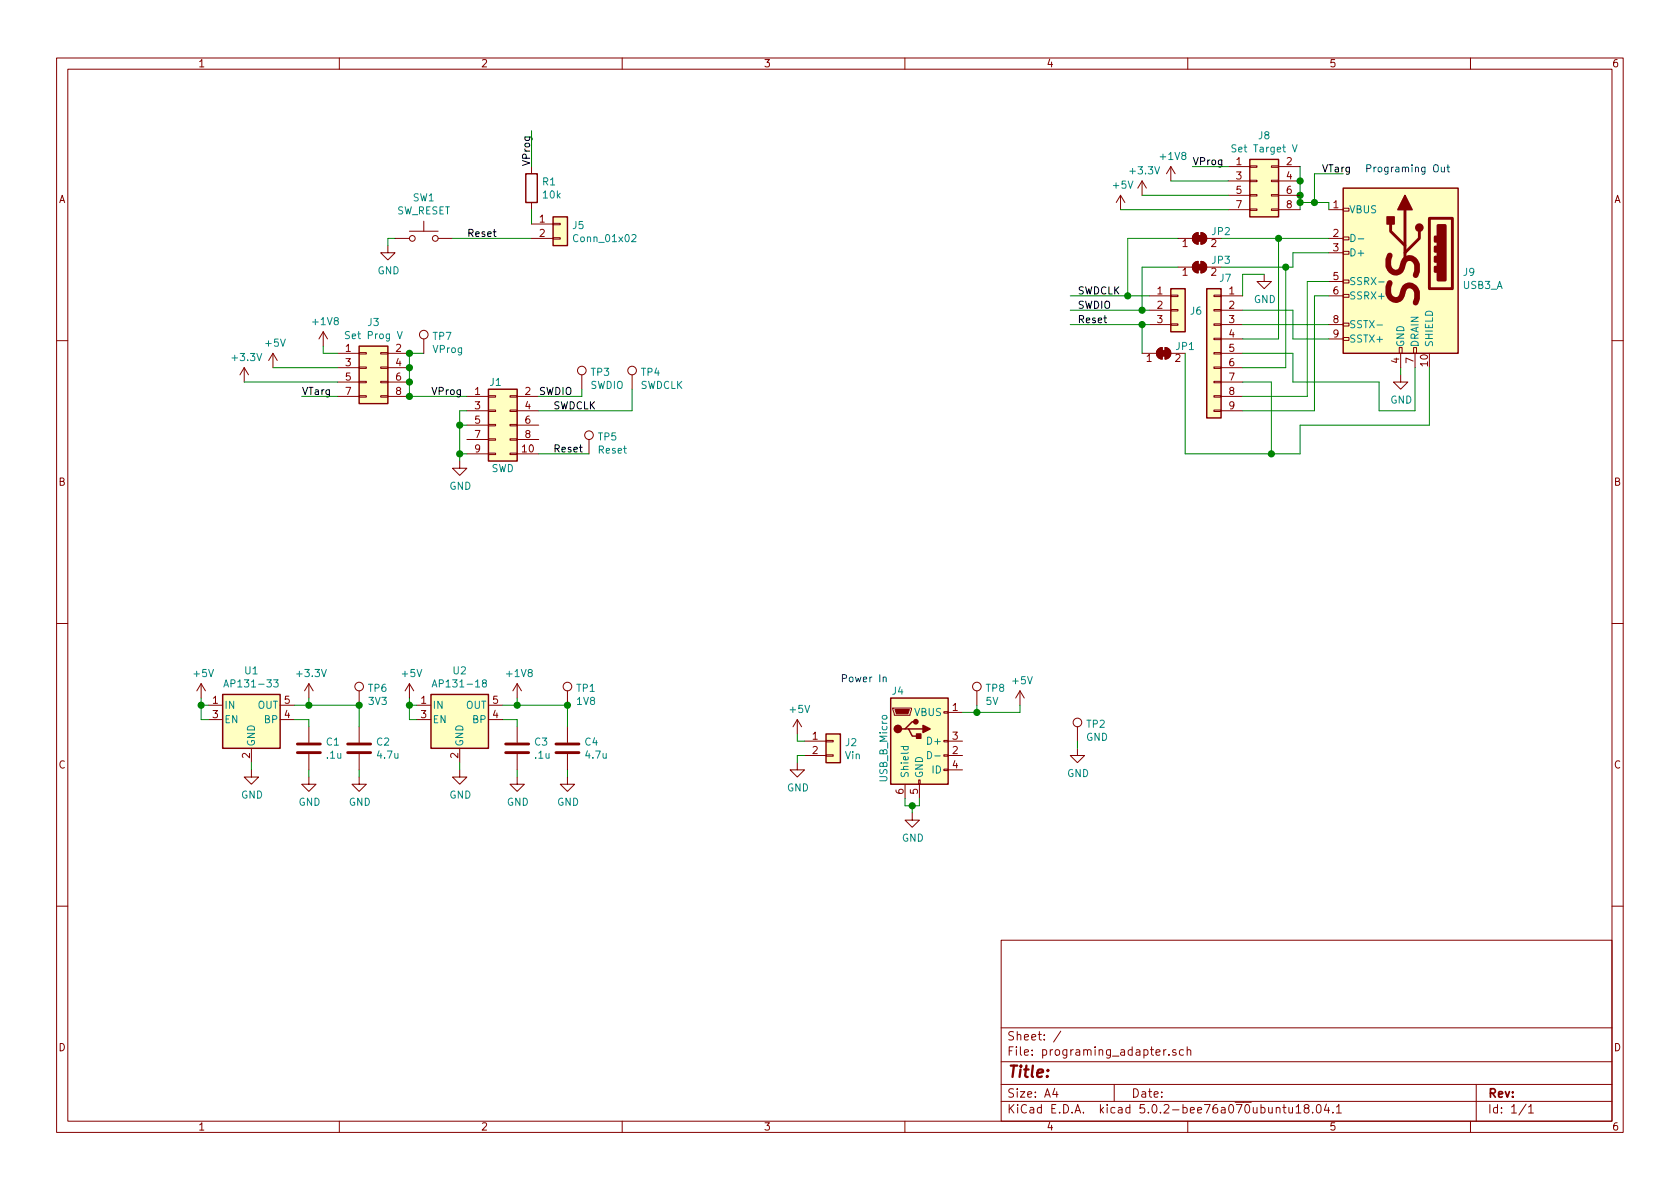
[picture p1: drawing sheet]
EESchema Schematic File Version 4
LIBS:programing_adapter-cache
EELAYER 26 0
EELAYER END
$Descr A4 11693 8268
encoding utf-8
Sheet 1 1
Title ""
Date ""
Rev ""
Comp ""
Comment1 ""
Comment2 ""
Comment3 ""
Comment4 ""
$EndDescr
$Comp
L power:GND #PWR0101
U 1 1
P 9750 2600
F 0 "#PWR0101" H 9750 2350 50  0001 C CNN
F 1 "GND" H 9755 2427 50  0000 C CNN
F 2 "" H 9750 2600 50  0001 C CNN
F 3 "" H 9750 2600 50  0001 C CNN
	1    9750 2600
	1    0    0    -1  
$EndComp
$Comp
L power:+5V #PWR0103
U 1 1
P 7100 4900
F 0 "#PWR0103" H 7100 4750 50  0001 C CNN
F 1 "+5V" H 7115 5073 50  0000 C CNN
F 2 "" H 7100 4900 50  0001 C CNN
F 3 "" H 7100 4900 50  0001 C CNN
	1    7100 4900
	1    0    0    -1  
$EndComp
$Comp
L power:GND #PWR0104
U 1 1
P 3200 3200
F 0 "#PWR0104" H 3200 2950 50  0001 C CNN
F 1 "GND" H 3205 3027 50  0000 C CNN
F 2 "" H 3200 3200 50  0001 C CNN
F 3 "" H 3200 3200 50  0001 C CNN
	1    3200 3200
	1    0    0    -1  
$EndComp
$Comp
L Connector_Generic:Conn_02x05_Odd_Even J1
U 1 1
P 3450 2950
F 0 "J1" H 3450 3250 50  0000 C CNN
F 1 "SWD" H 3500 2650 50  0000 C CNN
F 2 "CustomKiCadLibrary:185G087" H 3450 2950 50  0001 C CNN
F 3 "~" H 3450 2950 50  0001 C CNN
	1    3450 2950
	1    0    0    -1  
$EndComp
Wire Wire Line
	3250 2850 3200 2850
Wire Wire Line
	3200 2850 3200 2950
Wire Wire Line
	3250 3150 3200 3150
Connection ~ 3200 3150
Wire Wire Line
	3200 3150 3200 3200
Wire Wire Line
	3250 2950 3200 2950
Connection ~ 3200 2950
Wire Wire Line
	3200 2950 3200 3150
$Comp
L Switch:SW_Push SW1
U 1 1
P 2950 1650
F 0 "SW1" H 2950 1935 50  0000 C CNN
F 1 "SW_RESET" H 2950 1844 50  0000 C CNN
F 2 "Buttons_Switches_THT:SW_Tactile_Straight_KSA0Axx1LFTR" H 2950 1850 50  0001 C CNN
F 3 "" H 2950 1850 50  0001 C CNN
	1    2950 1650
	1    0    0    -1  
$EndComp
$Comp
L power:GND #PWR0105
U 1 1
P 2700 1700
F 0 "#PWR0105" H 2700 1450 50  0001 C CNN
F 1 "GND" H 2705 1527 50  0000 C CNN
F 2 "" H 2700 1700 50  0001 C CNN
F 3 "" H 2700 1700 50  0001 C CNN
	1    2700 1700
	1    0    0    -1  
$EndComp
Wire Wire Line
	2700 1700 2700 1650
Wire Wire Line
	2700 1650 2750 1650
Text Label 3850 3150 0    50   ~ 0
Reset
Text Label 3750 2750 0    50   ~ 0
SWDIO
Text Label 3850 2850 0    50   ~ 0
SWDCLK
Wire Wire Line
	9750 2600 9750 2550
Wire Wire Line
	3750 2750 4050 2750
Wire Wire Line
	3750 2850 4400 2850
$Comp
L Connector:TestPoint TP3
U 1 1
P 4050 2700
F 0 "TP3" H 4108 2820 50  0000 L CNN
F 1 "SWDIO" H 4108 2729 50  0000 L CNN
F 2 "TestPoint:TestPoint_Pad_D1.5mm" H 4250 2700 50  0001 C CNN
F 3 "~" H 4250 2700 50  0001 C CNN
	1    4050 2700
	1    0    0    -1  
$EndComp
$Comp
L Connector:TestPoint TP4
U 1 1
P 4400 2700
F 0 "TP4" H 4458 2820 50  0000 L CNN
F 1 "SWDCLK" H 4458 2729 50  0000 L CNN
F 2 "TestPoint:TestPoint_Pad_D1.5mm" H 4600 2700 50  0001 C CNN
F 3 "~" H 4600 2700 50  0001 C CNN
	1    4400 2700
	1    0    0    -1  
$EndComp
$Comp
L Connector:TestPoint TP5
U 1 1
P 4100 3150
F 0 "TP5" H 4158 3270 50  0000 L CNN
F 1 "Reset" H 4158 3179 50  0000 L CNN
F 2 "TestPoint:TestPoint_Pad_D1.5mm" H 4300 3150 50  0001 C CNN
F 3 "~" H 4300 3150 50  0001 C CNN
	1    4100 3150
	1    0    0    -1  
$EndComp
$Comp
L Connector:TestPoint TP1
U 1 1
P 3950 4900
F 0 "TP1" H 4008 5020 50  0000 L CNN
F 1 "1V8" H 4008 4929 50  0000 L CNN
F 2 "TestPoint:TestPoint_Pad_D1.5mm" H 4150 4900 50  0001 C CNN
F 3 "~" H 4150 4900 50  0001 C CNN
	1    3950 4900
	1    0    0    -1  
$EndComp
$Comp
L Connector:TestPoint TP2
U 1 1
P 7500 5150
F 0 "TP2" H 7558 5270 50  0000 L CNN
F 1 "GND" H 7558 5179 50  0000 L CNN
F 2 "TestPoint:TestPoint_Pad_D1.5mm" H 7700 5150 50  0001 C CNN
F 3 "~" H 7700 5150 50  0001 C CNN
	1    7500 5150
	1    0    0    -1  
$EndComp
$Comp
L power:GND #PWR0106
U 1 1
P 7500 5200
F 0 "#PWR0106" H 7500 4950 50  0001 C CNN
F 1 "GND" H 7505 5027 50  0000 C CNN
F 2 "" H 7500 5200 50  0001 C CNN
F 3 "" H 7500 5200 50  0001 C CNN
	1    7500 5200
	1    0    0    -1  
$EndComp
Wire Wire Line
	7500 5200 7500 5150
Wire Wire Line
	4050 2700 4050 2750
Wire Wire Line
	4400 2700 4400 2850
$Comp
L Connector:USB3_A J9
U 1 1
P 9750 1850
F 0 "J9" H 9320 1816 50  0000 R CNN
F 1 "USB3_A" H 9320 1725 50  0000 R CNN
F 2 "Connector_USB:USB3_A_Molex_48393-001" H 9900 1950 50  0001 C CNN
F 3 "~" H 9900 1950 50  0001 C CNN
	1    9750 1850
	-1   0    0    -1  
$EndComp
Text Label 7500 2150 0    50   ~ 0
SWDIO
Text Label 7500 2050 0    50   ~ 0
SWDCLK
Wire Wire Line
	3750 3150 4100 3150
$Comp
L Connector:USB_B_Micro J4
U 1 1
P 6400 5150
F 0 "J4" H 6250 5500 50  0000 C CNN
F 1 "USB_B_Micro" V 6150 5100 50  0000 C CNN
F 2 "Connector_USB:USB_Micro-B_Molex_47346-0001" H 6550 5100 50  0001 C CNN
F 3 "~" H 6550 5100 50  0001 C CNN
	1    6400 5150
	1    0    0    -1  
$EndComp
Text Notes 5850 4750 0    50   ~ 0
Power In
Text Notes 9500 1200 0    50   ~ 0
Programing Out
$Comp
L power:GND #PWR0102
U 1 1
P 6350 5650
F 0 "#PWR0102" H 6350 5400 50  0001 C CNN
F 1 "GND" H 6355 5477 50  0000 C CNN
F 2 "" H 6350 5650 50  0001 C CNN
F 3 "" H 6350 5650 50  0001 C CNN
	1    6350 5650
	1    0    0    -1  
$EndComp
Wire Wire Line
	6300 5550 6300 5600
Wire Wire Line
	6300 5600 6350 5600
Wire Wire Line
	6400 5600 6400 5550
Wire Wire Line
	6350 5600 6350 5650
Connection ~ 6350 5600
Wire Wire Line
	6350 5600 6400 5600
$Comp
L Regulator_Linear:AP131-33 U1
U 1 1
P 1750 5000
F 0 "U1" H 1750 5342 50  0000 C CNN
F 1 "AP131-33" H 1750 5251 50  0000 C CNN
F 2 "Package_TO_SOT_SMD:SOT-23-5" H 1750 5325 50  0001 C CNN
F 3 "http://www.diodes.com/_files/datasheets/AP131.pdf" H 1750 5000 50  0001 C CNN
	1    1750 5000
	1    0    0    -1  
$EndComp
$Comp
L power:GND #PWR0107
U 1 1
P 1750 5350
F 0 "#PWR0107" H 1750 5100 50  0001 C CNN
F 1 "GND" H 1755 5177 50  0000 C CNN
F 2 "" H 1750 5350 50  0001 C CNN
F 3 "" H 1750 5350 50  0001 C CNN
	1    1750 5350
	1    0    0    -1  
$EndComp
Wire Wire Line
	1750 5300 1750 5350
$Comp
L power:+5V #PWR0108
U 1 1
P 1400 4850
F 0 "#PWR0108" H 1400 4700 50  0001 C CNN
F 1 "+5V" H 1415 5023 50  0000 C CNN
F 2 "" H 1400 4850 50  0001 C CNN
F 3 "" H 1400 4850 50  0001 C CNN
	1    1400 4850
	1    0    0    -1  
$EndComp
Wire Wire Line
	1450 4900 1400 4900
Wire Wire Line
	1400 4900 1400 4850
$Comp
L Regulator_Linear:AP131-18 U2
U 1 1
P 3200 5000
F 0 "U2" H 3200 5342 50  0000 C CNN
F 1 "AP131-18" H 3200 5251 50  0000 C CNN
F 2 "Package_TO_SOT_SMD:SOT-23-5" H 3200 5325 50  0001 C CNN
F 3 "http://www.diodes.com/_files/datasheets/AP131.pdf" H 3200 5000 50  0001 C CNN
	1    3200 5000
	1    0    0    -1  
$EndComp
$Comp
L power:GND #PWR0109
U 1 1
P 3200 5350
F 0 "#PWR0109" H 3200 5100 50  0001 C CNN
F 1 "GND" H 3205 5177 50  0000 C CNN
F 2 "" H 3200 5350 50  0001 C CNN
F 3 "" H 3200 5350 50  0001 C CNN
	1    3200 5350
	1    0    0    -1  
$EndComp
Wire Wire Line
	3200 5350 3200 5300
Wire Wire Line
	1450 5000 1400 5000
Wire Wire Line
	1400 5000 1400 4900
Connection ~ 1400 4900
$Comp
L power:+5V #PWR0110
U 1 1
P 2850 4850
F 0 "#PWR0110" H 2850 4700 50  0001 C CNN
F 1 "+5V" H 2865 5023 50  0000 C CNN
F 2 "" H 2850 4850 50  0001 C CNN
F 3 "" H 2850 4850 50  0001 C CNN
	1    2850 4850
	1    0    0    -1  
$EndComp
Wire Wire Line
	2900 5000 2850 5000
Wire Wire Line
	2850 5000 2850 4900
Wire Wire Line
	2900 4900 2850 4900
Connection ~ 2850 4900
Wire Wire Line
	2850 4900 2850 4850
$Comp
L Device:C C3
U 1 1
P 3600 5200
F 0 "C3" H 3715 5246 50  0000 L CNN
F 1 ".1u" H 3715 5155 50  0000 L CNN
F 2 "Capacitor_SMD:C_0402_1005Metric" H 3638 5050 50  0001 C CNN
F 3 "~" H 3600 5200 50  0001 C CNN
	1    3600 5200
	1    0    0    -1  
$EndComp
$Comp
L Device:C C1
U 1 1
P 2150 5200
F 0 "C1" H 2265 5246 50  0000 L CNN
F 1 ".1u" H 2265 5155 50  0000 L CNN
F 2 "Capacitor_SMD:C_0402_1005Metric" H 2188 5050 50  0001 C CNN
F 3 "~" H 2150 5200 50  0001 C CNN
	1    2150 5200
	1    0    0    -1  
$EndComp
$Comp
L Device:C C2
U 1 1
P 2500 5200
F 0 "C2" H 2615 5246 50  0000 L CNN
F 1 "4.7u" H 2615 5155 50  0000 L CNN
F 2 "Capacitor_SMD:C_0402_1005Metric" H 2538 5050 50  0001 C CNN
F 3 "~" H 2500 5200 50  0001 C CNN
	1    2500 5200
	1    0    0    -1  
$EndComp
$Comp
L Device:C C4
U 1 1
P 3950 5200
F 0 "C4" H 4065 5246 50  0000 L CNN
F 1 "4.7u" H 4065 5155 50  0000 L CNN
F 2 "Capacitor_SMD:C_0402_1005Metric" H 3988 5050 50  0001 C CNN
F 3 "~" H 3950 5200 50  0001 C CNN
	1    3950 5200
	1    0    0    -1  
$EndComp
$Comp
L power:GND #PWR0111
U 1 1
P 2150 5400
F 0 "#PWR0111" H 2150 5150 50  0001 C CNN
F 1 "GND" H 2155 5227 50  0000 C CNN
F 2 "" H 2150 5400 50  0001 C CNN
F 3 "" H 2150 5400 50  0001 C CNN
	1    2150 5400
	1    0    0    -1  
$EndComp
$Comp
L power:GND #PWR0112
U 1 1
P 2500 5400
F 0 "#PWR0112" H 2500 5150 50  0001 C CNN
F 1 "GND" H 2505 5227 50  0000 C CNN
F 2 "" H 2500 5400 50  0001 C CNN
F 3 "" H 2500 5400 50  0001 C CNN
	1    2500 5400
	1    0    0    -1  
$EndComp
$Comp
L power:GND #PWR0113
U 1 1
P 3600 5400
F 0 "#PWR0113" H 3600 5150 50  0001 C CNN
F 1 "GND" H 3605 5227 50  0000 C CNN
F 2 "" H 3600 5400 50  0001 C CNN
F 3 "" H 3600 5400 50  0001 C CNN
	1    3600 5400
	1    0    0    -1  
$EndComp
$Comp
L power:GND #PWR0114
U 1 1
P 3950 5400
F 0 "#PWR0114" H 3950 5150 50  0001 C CNN
F 1 "GND" H 3955 5227 50  0000 C CNN
F 2 "" H 3950 5400 50  0001 C CNN
F 3 "" H 3950 5400 50  0001 C CNN
	1    3950 5400
	1    0    0    -1  
$EndComp
Wire Wire Line
	2150 5050 2150 5000
Wire Wire Line
	2150 5000 2050 5000
Wire Wire Line
	2150 5400 2150 5350
Wire Wire Line
	2500 5400 2500 5350
Wire Wire Line
	3600 5400 3600 5350
Wire Wire Line
	3950 5400 3950 5350
Wire Wire Line
	3600 5050 3600 5000
Wire Wire Line
	3600 5000 3500 5000
$Comp
L power:+1V8 #PWR0115
U 1 1
P 3600 4850
F 0 "#PWR0115" H 3600 4700 50  0001 C CNN
F 1 "+1V8" H 3615 5023 50  0000 C CNN
F 2 "" H 3600 4850 50  0001 C CNN
F 3 "" H 3600 4850 50  0001 C CNN
	1    3600 4850
	1    0    0    -1  
$EndComp
$Comp
L power:+3.3V #PWR0116
U 1 1
P 2150 4850
F 0 "#PWR0116" H 2150 4700 50  0001 C CNN
F 1 "+3.3V" H 2165 5023 50  0000 C CNN
F 2 "" H 2150 4850 50  0001 C CNN
F 3 "" H 2150 4850 50  0001 C CNN
	1    2150 4850
	1    0    0    -1  
$EndComp
Wire Wire Line
	3500 4900 3600 4900
Wire Wire Line
	3950 4900 3950 5050
Wire Wire Line
	2050 4900 2150 4900
Wire Wire Line
	2500 4900 2500 5050
Wire Wire Line
	2150 4900 2150 4850
Connection ~ 2150 4900
Wire Wire Line
	3600 4850 3600 4900
Connection ~ 3600 4900
Wire Wire Line
	3600 4900 3950 4900
Text Label 7500 2250 0    50   ~ 0
Reset
Text Label 9200 1200 0    50   ~ 0
VTarg
Text Label 8300 1150 0    50   ~ 0
VProg
Wire Wire Line
	6700 4950 6800 4950
Wire Wire Line
	7100 4950 7100 4900
Wire Wire Line
	6800 4900 6800 4950
Connection ~ 6800 4950
Wire Wire Line
	6800 4950 7100 4950
$Comp
L Connector:TestPoint TP6
U 1 1
P 2500 4900
F 0 "TP6" H 2558 5020 50  0000 L CNN
F 1 "3V3" H 2558 4929 50  0000 L CNN
F 2 "TestPoint:TestPoint_Pad_D1.5mm" H 2700 4900 50  0001 C CNN
F 3 "~" H 2700 4900 50  0001 C CNN
	1    2500 4900
	1    0    0    -1  
$EndComp
Connection ~ 3950 4900
Connection ~ 2500 4900
Wire Wire Line
	2150 4900 2500 4900
$Comp
L Connector:TestPoint TP8
U 1 1
P 6800 4900
F 0 "TP8" H 6858 5020 50  0000 L CNN
F 1 "5V" H 6858 4929 50  0000 L CNN
F 2 "TestPoint:TestPoint_Pad_D1.5mm" H 7000 4900 50  0001 C CNN
F 3 "~" H 7000 4900 50  0001 C CNN
	1    6800 4900
	1    0    0    -1  
$EndComp
$Comp
L Device:R R1
U 1 1
P 3700 1300
F 0 "R1" H 3770 1346 50  0000 L CNN
F 1 "10k" H 3770 1255 50  0000 L CNN
F 2 "Resistor_SMD:R_0402_1005Metric" V 3630 1300 50  0001 C CNN
F 3 "~" H 3700 1300 50  0001 C CNN
	1    3700 1300
	1    0    0    -1  
$EndComp
Text Label 3700 1150 1    50   ~ 0
VProg
Wire Wire Line
	3700 1150 3700 900 
Wire Wire Line
	3700 1450 3700 1550
Wire Wire Line
	3700 1650 3150 1650
Text Label 3250 1650 0    50   ~ 0
Reset
$Comp
L Connector_Generic:Conn_01x02 J5
U 1 1
P 3900 1550
F 0 "J5" H 3980 1542 50  0000 L CNN
F 1 "Conn_01x02" H 3980 1451 50  0000 L CNN
F 2 "Connector_PinHeader_2.54mm:PinHeader_1x02_P2.54mm_Vertical" H 3900 1550 50  0001 C CNN
F 3 "~" H 3900 1550 50  0001 C CNN
	1    3900 1550
	1    0    0    -1  
$EndComp
Wire Wire Line
	9050 1250 9050 1350
Connection ~ 9050 1350
Wire Wire Line
	9050 1350 9050 1400
Wire Wire Line
	9050 1400 9150 1400
Wire Wire Line
	9250 1400 9250 1450
Connection ~ 9050 1400
Wire Wire Line
	9050 1400 9050 1450
Wire Wire Line
	9150 1400 9150 1200
Wire Wire Line
	9150 1200 9350 1200
Connection ~ 9150 1400
$Comp
L power:+5V #PWR0117
U 1 1
P 1900 2550
F 0 "#PWR0117" H 1900 2400 50  0001 C CNN
F 1 "+5V" H 1915 2723 50  0000 C CNN
F 2 "" H 1900 2550 50  0001 C CNN
F 3 "" H 1900 2550 50  0001 C CNN
	1    1900 2550
	1    0    0    -1  
$EndComp
$Comp
L power:+3.3V #PWR0118
U 1 1
P 1700 2650
F 0 "#PWR0118" H 1700 2500 50  0001 C CNN
F 1 "+3.3V" H 1715 2823 50  0000 C CNN
F 2 "" H 1700 2650 50  0001 C CNN
F 3 "" H 1700 2650 50  0001 C CNN
	1    1700 2650
	1    0    0    -1  
$EndComp
$Comp
L power:+1V8 #PWR0119
U 1 1
P 2250 2400
F 0 "#PWR0119" H 2250 2250 50  0001 C CNN
F 1 "+1V8" H 2265 2573 50  0000 C CNN
F 2 "" H 2250 2400 50  0001 C CNN
F 3 "" H 2250 2400 50  0001 C CNN
	1    2250 2400
	1    0    0    -1  
$EndComp
$Comp
L Connector_Generic:Conn_02x04_Odd_Even J3
U 1 1
P 2550 2550
F 0 "J3" H 2600 2867 50  0000 C CNN
F 1 "Set Prog V" H 2600 2776 50  0000 C CNN
F 2 "Connector_PinHeader_2.54mm:PinHeader_2x04_P2.54mm_Vertical" H 2550 2550 50  0001 C CNN
F 3 "~" H 2550 2550 50  0001 C CNN
	1    2550 2550
	1    0    0    -1  
$EndComp
Wire Wire Line
	2850 2750 3250 2750
Wire Wire Line
	2850 2450 2850 2550
Connection ~ 2850 2750
Connection ~ 2850 2550
Wire Wire Line
	2850 2550 2850 2650
Connection ~ 2850 2650
Wire Wire Line
	2850 2650 2850 2750
Text Label 2100 2750 0    50   ~ 0
VTarg
Wire Wire Line
	1900 2550 2350 2550
Wire Wire Line
	1700 2650 2350 2650
$Comp
L power:+5V #PWR0120
U 1 1
P 7800 1450
F 0 "#PWR0120" H 7800 1300 50  0001 C CNN
F 1 "+5V" H 7815 1623 50  0000 C CNN
F 2 "" H 7800 1450 50  0001 C CNN
F 3 "" H 7800 1450 50  0001 C CNN
	1    7800 1450
	1    0    0    -1  
$EndComp
$Comp
L power:+3.3V #PWR0121
U 1 1
P 7950 1350
F 0 "#PWR0121" H 7950 1200 50  0001 C CNN
F 1 "+3.3V" H 7965 1523 50  0000 C CNN
F 2 "" H 7950 1350 50  0001 C CNN
F 3 "" H 7950 1350 50  0001 C CNN
	1    7950 1350
	1    0    0    -1  
$EndComp
$Comp
L power:+1V8 #PWR0122
U 1 1
P 8150 1250
F 0 "#PWR0122" H 8150 1100 50  0001 C CNN
F 1 "+1V8" H 8165 1423 50  0000 C CNN
F 2 "" H 8150 1250 50  0001 C CNN
F 3 "" H 8150 1250 50  0001 C CNN
	1    8150 1250
	1    0    0    -1  
$EndComp
$Comp
L Connector_Generic:Conn_01x02 J2
U 1 1
P 5800 5150
F 0 "J2" H 5879 5142 50  0000 L CNN
F 1 "Vin" H 5879 5051 50  0000 L CNN
F 2 "Connector_PinHeader_2.54mm:PinHeader_1x02_P2.54mm_Vertical" H 5800 5150 50  0001 C CNN
F 3 "~" H 5800 5150 50  0001 C CNN
	1    5800 5150
	1    0    0    -1  
$EndComp
$Comp
L power:+5V #PWR0123
U 1 1
P 5550 5100
F 0 "#PWR0123" H 5550 4950 50  0001 C CNN
F 1 "+5V" H 5565 5273 50  0000 C CNN
F 2 "" H 5550 5100 50  0001 C CNN
F 3 "" H 5550 5100 50  0001 C CNN
	1    5550 5100
	1    0    0    -1  
$EndComp
Wire Wire Line
	5600 5150 5550 5150
Wire Wire Line
	5550 5150 5550 5100
$Comp
L power:GND #PWR0124
U 1 1
P 5550 5300
F 0 "#PWR0124" H 5550 5050 50  0001 C CNN
F 1 "GND" H 5555 5127 50  0000 C CNN
F 2 "" H 5550 5300 50  0001 C CNN
F 3 "" H 5550 5300 50  0001 C CNN
	1    5550 5300
	1    0    0    -1  
$EndComp
Wire Wire Line
	5600 5250 5550 5250
Wire Wire Line
	5550 5250 5550 5300
$Comp
L Jumper:SolderJumper_2_Bridged JP2
U 1 1
P 8350 1650
F 0 "JP2" H 8500 1700 50  0000 C CNN
F 1 "SolderJumper_2_Bridged" H 8350 1764 50  0001 C CNN
F 2 "Jumper:SolderJumper-2_P1.3mm_Bridged_RoundedPad1.0x1.5mm" H 8350 1650 50  0001 C CNN
F 3 "~" H 8350 1650 50  0001 C CNN
	1    8350 1650
	1    0    0    -1  
$EndComp
$Comp
L Jumper:SolderJumper_2_Bridged JP3
U 1 1
P 8350 1850
F 0 "JP3" H 8500 1900 50  0000 C CNN
F 1 "SolderJumper_2_Bridged" H 8350 1964 50  0001 C CNN
F 2 "Jumper:SolderJumper-2_P1.3mm_Bridged_RoundedPad1.0x1.5mm" H 8350 1850 50  0001 C CNN
F 3 "~" H 8350 1850 50  0001 C CNN
	1    8350 1850
	1    0    0    -1  
$EndComp
Wire Wire Line
	8900 1650 9250 1650
Wire Wire Line
	8900 1650 8500 1650
Connection ~ 8900 1650
Wire Wire Line
	9000 1750 9250 1750
Wire Wire Line
	8500 1850 8950 1850
Wire Wire Line
	9000 1850 9000 1750
Wire Wire Line
	9600 2650 9600 2850
Wire Wire Line
	9600 2850 9850 2850
$Comp
L Jumper:SolderJumper_2_Bridged JP1
U 1 1
P 8100 2450
F 0 "JP1" H 8250 2500 50  0000 C CNN
F 1 "SolderJumper_2_Bridged" H 8100 2564 50  0001 C CNN
F 2 "Jumper:SolderJumper-2_P1.3mm_Bridged_RoundedPad1.0x1.5mm" H 8100 2450 50  0001 C CNN
F 3 "~" H 8100 2450 50  0001 C CNN
	1    8100 2450
	1    0    0    -1  
$EndComp
Wire Wire Line
	9850 2850 9850 2550
$Comp
L Connector_Generic:Conn_01x09 J7
U 1 1
P 8450 2450
F 0 "J7" H 8370 2975 50  0000 C CNN
F 1 "Conn_01x09" H 8370 2976 50  0001 C CNN
F 2 "Connector_PinHeader_2.54mm:PinHeader_1x09_P2.54mm_Vertical" H 8450 2450 50  0001 C CNN
F 3 "~" H 8450 2450 50  0001 C CNN
	1    8450 2450
	-1   0    0    -1  
$EndComp
$Comp
L power:GND #PWR0125
U 1 1
P 8800 1900
F 0 "#PWR0125" H 8800 1650 50  0001 C CNN
F 1 "GND" H 8805 1727 50  0000 C CNN
F 2 "" H 8800 1900 50  0001 C CNN
F 3 "" H 8800 1900 50  0001 C CNN
	1    8800 1900
	1    0    0    -1  
$EndComp
Wire Wire Line
	9950 2950 9050 2950
Connection ~ 2850 2450
Wire Wire Line
	2850 2450 2950 2450
$Comp
L Connector:TestPoint TP7
U 1 1
P 2950 2450
F 0 "TP7" H 3008 2570 50  0000 L CNN
F 1 "VProg" H 3008 2479 50  0000 L CNN
F 2 "TestPoint:TestPoint_Pad_D1.5mm" H 3150 2450 50  0001 C CNN
F 3 "~" H 3150 2450 50  0001 C CNN
	1    2950 2450
	1    0    0    -1  
$EndComp
$Comp
L Connector_Generic:Conn_01x03 J6
U 1 1
P 8200 2150
F 0 "J6" H 8280 2146 50  0000 L CNN
F 1 "Conn_01x03" H 8280 2101 50  0001 L CNN
F 2 "Connector_PinHeader_2.54mm:PinHeader_1x03_P2.54mm_Vertical" H 8200 2150 50  0001 C CNN
F 3 "~" H 8200 2150 50  0001 C CNN
	1    8200 2150
	1    0    0    -1  
$EndComp
Wire Wire Line
	7450 2050 7850 2050
Wire Wire Line
	7850 2050 7850 1650
Wire Wire Line
	7850 1650 8200 1650
Connection ~ 7850 2050
Wire Wire Line
	7850 2050 8000 2050
Wire Wire Line
	7450 2150 7950 2150
Wire Wire Line
	7950 2150 7950 1850
Wire Wire Line
	7950 1850 8200 1850
Connection ~ 7950 2150
Wire Wire Line
	7950 2150 8000 2150
Wire Wire Line
	9950 2550 9950 2950
Wire Wire Line
	7450 2250 7950 2250
Wire Wire Line
	7950 2450 7950 2250
Connection ~ 7950 2250
Wire Wire Line
	7950 2250 8000 2250
Wire Wire Line
	8250 2450 8250 3150
Wire Wire Line
	8250 3150 8850 3150
Wire Wire Line
	9050 3150 9050 2950
$Comp
L Connector_Generic:Conn_02x04_Odd_Even J8
U 1 1
P 8750 1250
F 0 "J8" H 8800 1567 50  0000 C CNN
F 1 "Set Target V" H 8800 1476 50  0000 C CNN
F 2 "Connector_PinHeader_2.54mm:PinHeader_2x04_P2.54mm_Vertical" H 8750 1250 50  0001 C CNN
F 3 "~" H 8750 1250 50  0001 C CNN
	1    8750 1250
	1    0    0    -1  
$EndComp
Wire Wire Line
	9050 1150 9050 1250
Connection ~ 9050 1250
Wire Wire Line
	8300 1150 8550 1150
Wire Wire Line
	7950 1350 8550 1350
Wire Wire Line
	8900 1650 8900 2350
Wire Wire Line
	9600 2650 9000 2650
Wire Wire Line
	9000 2650 9000 2450
Wire Wire Line
	8950 2550 8950 1850
Connection ~ 8950 1850
Wire Wire Line
	8950 1850 9000 1850
Wire Wire Line
	9250 2350 9000 2350
Wire Wire Line
	9000 2350 9000 2150
Wire Wire Line
	9150 1400 9250 1400
Wire Wire Line
	8650 2150 9000 2150
Wire Wire Line
	8650 2250 9250 2250
Wire Wire Line
	8650 2350 8900 2350
Wire Wire Line
	8650 2450 9000 2450
Wire Wire Line
	8650 2550 8950 2550
Wire Wire Line
	8800 1900 8650 1900
Wire Wire Line
	8650 1900 8650 2050
Wire Wire Line
	9250 1950 9100 1950
Wire Wire Line
	9100 2750 8650 2750
Wire Wire Line
	9100 1950 9100 2750
Wire Wire Line
	9250 2050 9150 2050
Wire Wire Line
	9150 2050 9150 2850
Wire Wire Line
	9150 2850 8650 2850
Wire Wire Line
	8650 2650 8850 2650
Wire Wire Line
	8850 2650 8850 3150
Connection ~ 8850 3150
Wire Wire Line
	8850 3150 9050 3150
Wire Wire Line
	7800 1450 8550 1450
Wire Wire Line
	8550 1250 8150 1250
Wire Wire Line
	2350 2450 2250 2450
Wire Wire Line
	2250 2450 2250 2400
Wire Wire Line
	2100 2750 2350 2750
Text Label 3000 2750 0    50   ~ 0
VProg
$EndSCHEMATC
